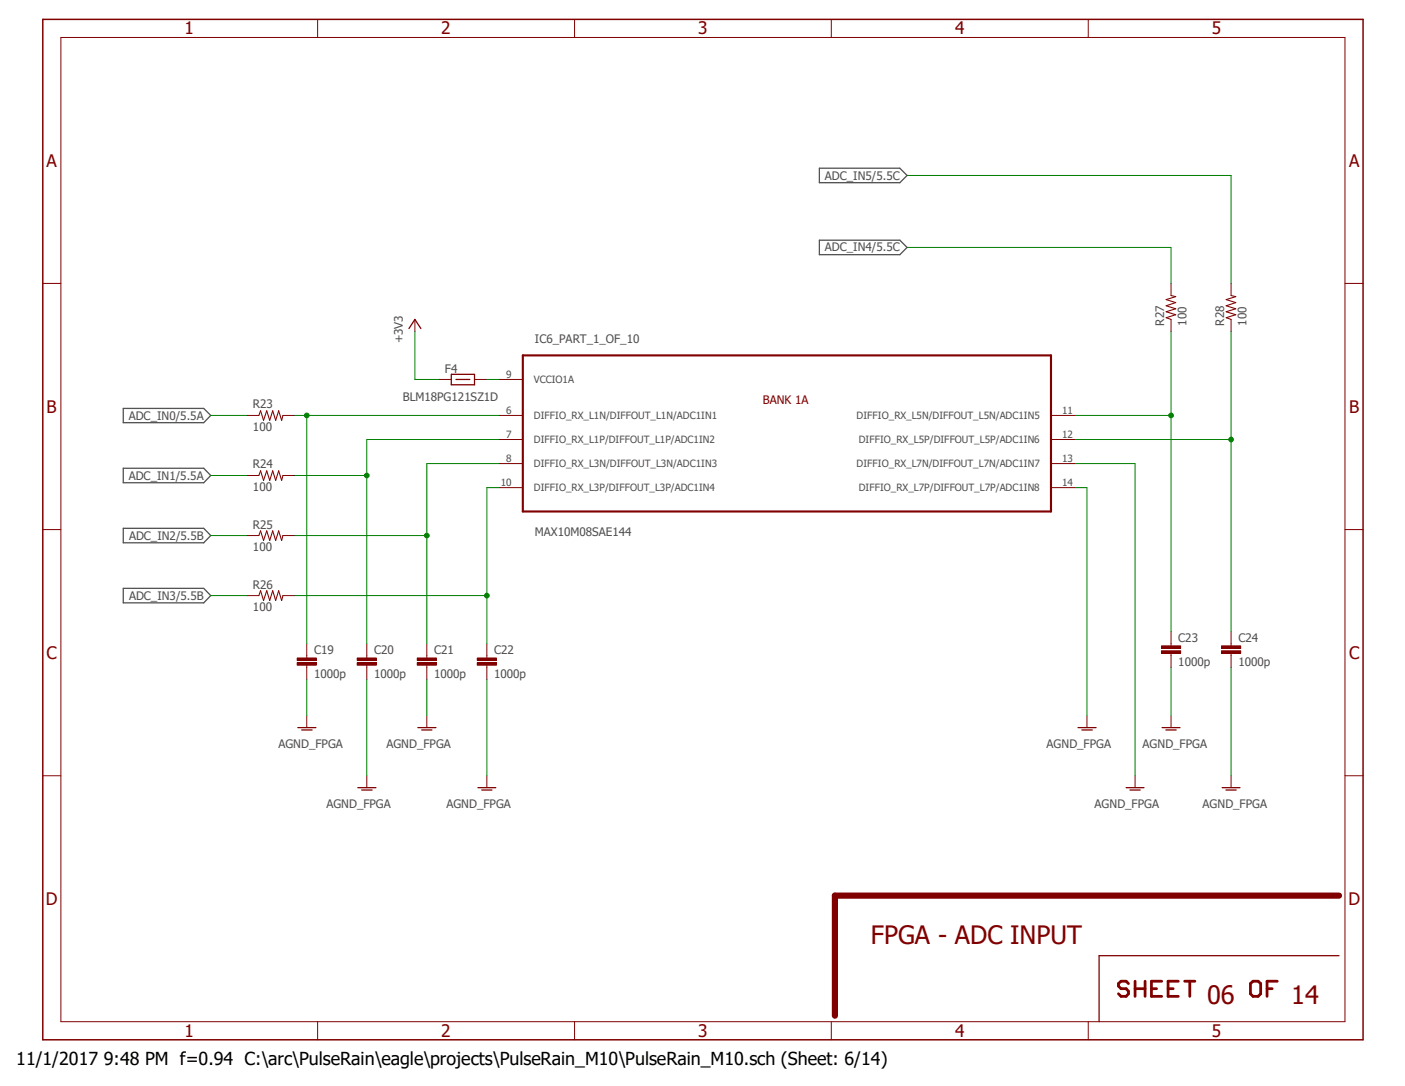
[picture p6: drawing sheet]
<svg xmlns="http://www.w3.org/2000/svg" width="279mm" height="216mm" viewBox="0 0 279 216" stroke-linecap="round" stroke-linejoin="round" font-family="sans-serif">
<path d="M8 3.6l263.4 203.7M271.4 3.6l-263.4 203.7" fill="none" stroke="#fff" stroke-width=".2"/>
<path d="M162.9 33.4h16l1.5 1.5-1.5 1.4h-16zM162.9 47.8h16l1.5 1.4-1.5 1.4h-16zM24.5 93.1h16l1.4 1.4-1.4 1.5h-16zM24.5 81.2h16l1.4 1.4-1.4 1.4h-16zM24.5 105h16l1.4 1.5-1.4 1.4h-16zM24.5 117h16l1.4 1.4-1.4 1.4h-16z" fill="none" stroke="#505050" stroke-width=".25"/>
<path d="M104 70.7h105v31h-105z" fill="none" stroke="#800000" stroke-width=".42"/>
<g fill="none" stroke="#800000" stroke-width=".2">
<path d="M12.1 7.5h255.4v195.6h-255.4zM63.2 3.9v3.6M114.3 3.9v3.6M165.3 3.9v3.6M216.4 3.9v3.6M8.5 56.3h3.6M232.9 56.3v2.5M244.8 56.3v2.5M267.5 56.3h3.6M82.5 63.5v2.4M87.3 75.4h2.4M94.4 75.4h2.4"/>
<path d="M99.2 75.4h4.8M232.9 63.5v2.4M244.8 63.5v2.4M49.1 82.6h2.4M49.1 94.5h2.4M56.3 82.6h2.3M56.3 94.5h2.3M99.2 82.6h4.8M99.2 87.4h4.8M99.2 92.2h4.8M99.2 96.9h4.8M209 82.6h4.8"/>
<path d="M209 87.4h4.8M209 92.2h4.8M209 96.9h4.8M8.5 105.3h3.6M49.1 106.5h2.4M49.1 118.4h2.4M56.3 106.5h2.3M56.3 118.4h2.3M267.5 105.3h3.6M61 130.3v.5M61 132.2v.5M8.5 154.2h3.6"/>
<path d="M267.5 154.2h3.6M63.2 203.1v3.6M114.3 203.1v3.6M165.3 203.1v3.6M216.4 203.1v3.6"/>
</g>
<path d="M81.3 65.3l1.2-1.8 1.2 1.8M89.7 74.4v2.1h4.7v-2.1l-4.6 .1M90.7 75.4h2.7M266.3 190h-47.7v13.1" fill="none" stroke="#800000" stroke-width=".25"/>
<path d="M232.9 58.8l.9 .2-1.9 .6 1.9 .6-1.9 .6 1.9 .6-1.9 .6 1.9 .6-1.9 .6 1 .3M244.8 58.8l.9 .2-1.9 .6 1.9 .6-1.9 .6 1.9 .6-1.9 .6 1.9 .6-1.9 .6 1 .3M51.5 82.6l.3-.9 .6 1.9 .6-1.9 .6 1.9 .6-1.9 .6 1.9 .6-1.9 .6 1.9 .3-1M51.5 94.5l.3-.9 .6 1.9 .6-1.9 .6 1.9 .6-1.9 .6 1.9 .6-1.9 .6 1.9 .3-1M51.5 106.5l.3-1 .6 1.9 .6-1.9 .6 1.9 .6-1.9 .6 1.9 .6-1.9 .6 1.9 .3-.9M51.5 118.4l.3-1 .6 2 .6-2 .6 2 .6-2 .6 2 .6-2 .6 2 .3-1" fill="none" stroke="#800000" stroke-width=".21"/>
<path d="M8.5 3.9h262.6v202.8h-262.6z" fill="none" stroke="#800000" stroke-width=".3"/>
<path d="M266.3 178.1h-100.3v23.8" fill="none" stroke="#800000" stroke-width="1.2"/>
<g fill="none" stroke="#800000" stroke-width=".55">
<path d="M224.4 195.5l-.5-.4h-1l-.5 .4v.5l.5 .6h1l.5 .5v.5l-.5 .5h-1l-.5-.5M225.7 196.6h2M225.7 195.1v3M227.7 195.1v3M229 196.6h1M231 195.1h-2v3h2M232.3 196.6h1M234.3 195.1h-2v3h2M235.6 195.1h2M236.6 195.1v3M248.7 195.5l.5-.4h1l.5 .4v2.1l-.5 .5h-1l-.5-.5zM252 196.6h1"/>
<path d="M254 195.1h-2v3"/>
</g>
<path d="M59.1 131.7h3.8v.5h-3.8z" fill-rule="evenodd" fill="#800000"/>
<path d="M59.1 131.7h3.8v.5h-3.8z" fill="none" stroke="#800000" stroke-width=".2"/>
<path d="M59.1 130.8h3.8v.5h-3.8z" fill-rule="evenodd" fill="#800000"/>
<path d="M59.1 130.8h3.8v.5h-3.8zM61 128v2.3M61 132.7v2.4M72.9 130.3v.5M72.9 132.2v.5" fill="none" stroke="#800000" stroke-width=".2"/>
<path d="M71 131.7h3.8v.5h-3.8z" fill-rule="evenodd" fill="#800000"/>
<path d="M71 131.7h3.8v.5h-3.8z" fill="none" stroke="#800000" stroke-width=".2"/>
<path d="M71 130.8h3.8v.5h-3.8z" fill-rule="evenodd" fill="#800000"/>
<path d="M71 130.8h3.8v.5h-3.8zM72.9 128v2.3M72.9 132.7v2.4M84.9 130.3v.5M84.9 132.2v.5" fill="none" stroke="#800000" stroke-width=".2"/>
<path d="M83 131.7h3.8v.5h-3.8z" fill-rule="evenodd" fill="#800000"/>
<path d="M83 131.7h3.8v.5h-3.8z" fill="none" stroke="#800000" stroke-width=".2"/>
<path d="M83 130.8h3.8v.5h-3.8z" fill-rule="evenodd" fill="#800000"/>
<path d="M83 130.8h3.8v.5h-3.8zM84.9 128v2.3M84.9 132.7v2.4M96.8 130.3v.5M96.8 132.2v.5" fill="none" stroke="#800000" stroke-width=".2"/>
<path d="M94.9 131.7h3.8v.5h-3.8z" fill-rule="evenodd" fill="#800000"/>
<path d="M94.9 131.7h3.8v.5h-3.8z" fill="none" stroke="#800000" stroke-width=".2"/>
<path d="M94.9 130.8h3.8v.5h-3.8z" fill-rule="evenodd" fill="#800000"/>
<path d="M94.9 130.8h3.8v.5h-3.8zM96.8 128v2.3M96.8 132.7v2.4M232.9 128v.4M232.9 129.9v.4" fill="none" stroke="#800000" stroke-width=".2"/>
<path d="M231 129.4h3.8v.5h-3.8z" fill-rule="evenodd" fill="#800000"/>
<path d="M231 129.4h3.8v.5h-3.8z" fill="none" stroke="#800000" stroke-width=".2"/>
<path d="M231 128.4h3.8v.5h-3.8z" fill-rule="evenodd" fill="#800000"/>
<path d="M231 128.4h3.8v.5h-3.8zM232.9 125.6v2.4M232.9 130.3v2.4M244.8 128v.4M244.8 129.9v.4" fill="none" stroke="#800000" stroke-width=".2"/>
<path d="M242.9 129.4h3.8v.5h-3.8z" fill-rule="evenodd" fill="#800000"/>
<path d="M242.9 129.4h3.8v.5h-3.8z" fill="none" stroke="#800000" stroke-width=".2"/>
<path d="M242.9 128.4h3.8v.5h-3.8z" fill-rule="evenodd" fill="#800000"/>
<path d="M242.9 128.4h3.8v.5h-3.8zM244.8 125.6v2.4M244.8 130.3v2.4M61 142.3v2.4M72.9 154.2v2.4M84.9 142.3v2.4M96.8 154.2v2.4M216.2 142.3v2.4M225.7 154.2v2.4M232.9 142.3v2.4M244.8 154.2v2.4" fill="none" stroke="#800000" stroke-width=".2"/>
<g fill="none" stroke="#800000" stroke-width=".25">
<path d="M59.2 144.7h3.6M60 145.1h2.1M71.2 156.6h3.6M71.9 157.1h2.1M83.1 144.7h3.6M83.9 145.1h2M95 156.6h3.6M95.8 157.1h2M214.4 144.7h3.6M215.1 145.1h2.1M223.9 156.6h3.6M224.7 157.1h2"/>
<path d="M231.1 144.7h3.6M231.9 145.1h2M243 156.6h3.6M243.8 157.1h2"/>
</g>
<path d="M58.6 82.6h40.6M61 82.6v45.4" fill="none" stroke="#008000" stroke-width=".2"/>
<circle cx="61" cy="82.6" r=".46" fill="#008000"/>
<g fill="none" stroke="#008000" stroke-width=".2">
<path d="M58.6 94.5h14.3M99.2 87.4h-26.3v40.6"/>
<circle cx="61" cy="82.6" r=".46"/>
</g>
<circle cx="72.9" cy="94.5" r=".46" fill="#008000"/>
<g fill="none" stroke="#008000" stroke-width=".2">
<path d="M99.2 92.2h-14.3v35.8M58.6 106.5h26.3"/>
<circle cx="72.9" cy="94.5" r=".46"/>
</g>
<circle cx="84.9" cy="106.5" r=".46" fill="#008000"/>
<g fill="none" stroke="#008000" stroke-width=".2">
<path d="M99.2 96.9h-2.4v31.1M58.6 118.4h38.2"/>
<circle cx="84.9" cy="106.5" r=".46"/>
</g>
<circle cx="96.8" cy="118.4" r=".46" fill="#008000"/>
<g fill="none" stroke="#008000" stroke-width=".2">
<path d="M232.9 65.9v59.7M41.9 94.5h7.2M41.9 82.6h7.2M213.8 82.6h19.1M41.9 106.5h7.2M41.9 118.4h7.2"/>
<circle cx="96.8" cy="118.4" r=".46"/>
</g>
<circle cx="232.9" cy="82.6" r=".46" fill="#008000"/>
<g fill="none" stroke="#008000" stroke-width=".2">
<path d="M244.8 65.9v59.7M213.8 87.4h31"/>
<circle cx="232.9" cy="82.6" r=".46"/>
</g>
<circle cx="244.8" cy="87.4" r=".46" fill="#008000"/>
<g fill="none" stroke="#008000" stroke-width=".2">
<path d="M180.4 34.9h64.4v21.4M180.4 49.2h52.5v7.1M82.5 65.9v9.5h4.8M96.8 75.4h2.4M213.8 96.9h2.4v45.4M213.8 92.2h11.9v62M61 135.1v7.2M72.9 135.1v19.1M84.9 135.1v7.2M96.8 135.1v19.1M232.9 132.7v9.6M244.8 132.7v21.5"/>
<circle cx="244.8" cy="87.4" r=".46"/>
</g>
<g font-size="5" fill="#800000">
<text x="173.2" y="187.6">FPGA - ADC INPUT</text>
<text x="240" y="199.6">06</text>
<text x="256.7" y="199.6">14</text>
</g>
<text font-size="3.6" x="3.2" y="211.7">11/1/2017 9:48 PM f=0.94 C:\arc\PulseRain\eagle\projects\PulseRain_M10\PulseRain_M10.sch (Sheet: 6/14)</text>
<g font-size="3.4" fill="#800000">
<text x="36.7" y="6.9">1</text>
<text x="87.8" y="6.9">2</text>
<text x="138.9" y="6.9">3</text>
<text x="190" y="6.9">4</text>
<text x="241" y="6.9">5</text>
<text x="9.3" y="33.1">A</text>
<text x="268.3" y="33.1">A</text>
<text x="9.3" y="82">B</text>
<text x="268.3" y="82">B</text>
<text x="9.3" y="131">C</text>
<text x="268.3" y="131">C</text>
<text x="9.1" y="179.9">D</text>
<text x="268.1" y="179.9">D</text>
<text x="36.7" y="206.2">1</text>
<text x="87.8" y="206.2">2</text>
<text x="138.9" y="206.2">3</text>
<text x="190" y="206.2">4</text>
<text x="241" y="206.2">5</text>
</g>
<g font-size="2.3" fill="#505050">
<text x="164" y="35.7">ADC_IN5/5.5C</text>
<text x="164" y="50">ADC_IN4/5.5C</text>
<text x="231.5" y="64.7" transform="rotate(-90 231.5 64.7)">R27</text>
<text x="236" y="64.7" transform="rotate(-90 236 64.7)">100</text>
<text x="243.4" y="64.7" transform="rotate(-90 243.4 64.7)">R28</text>
<text x="247.9" y="64.7" transform="rotate(-90 247.9 64.7)">100</text>
<text x="80.1" y="68.3" transform="rotate(-90 80.1 68.3)">+3V3</text>
<text x="106.4" y="68.3">IC6_PART_1_OF_10</text>
<text x="88.5" y="74.2">F4</text>
<text x="25.6" y="83.4">ADC_IN0/5.5A</text>
<text x="50.3" y="81.2">R23</text>
<text x="80.1" y="79.7">BLM18PG121SZ1D</text>
<text x="50.3" y="85.7">100</text>
<text x="25.6" y="95.4">ADC_IN1/5.5A</text>
<text x="50.3" y="93.1">R24</text>
<text x="50.3" y="97.7">100</text>
<text x="25.7" y="107.3">ADC_IN2/5.5B</text>
<text x="50.3" y="105.1">R25</text>
<text x="106.4" y="106.5">MAX10M08SAE144</text>
<text x="50.3" y="109.6">100</text>
<text x="25.7" y="119.2">ADC_IN3/5.5B</text>
<text x="50.3" y="117">R26</text>
<text x="50.3" y="121.5">100</text>
<text x="62.4" y="130">C19</text>
<text x="74.4" y="130">C20</text>
<text x="86.3" y="130">C21</text>
<text x="98.3" y="130">C22</text>
<text x="234.3" y="127.6">C23</text>
<text x="246.3" y="127.6">C24</text>
<text x="62.4" y="134.7">1000p</text>
<text x="74.4" y="134.7">1000p</text>
<text x="86.3" y="134.7">1000p</text>
<text x="98.3" y="134.7">1000p</text>
<text x="234.3" y="132.4">1000p</text>
<text x="246.3" y="132.4">1000p</text>
<text x="55.4" y="148.7">AGND_FPGA</text>
<text x="76.8" y="148.7">AGND_FPGA</text>
<text x="208.1" y="148.7">AGND_FPGA</text>
<text x="227.2" y="148.7">AGND_FPGA</text>
<text x="64.9" y="160.6">AGND_FPGA</text>
<text x="88.8" y="160.6">AGND_FPGA</text>
<text x="217.7" y="160.6">AGND_FPGA</text>
<text x="239.1" y="160.6">AGND_FPGA</text>
</g>
<text font-size="2.3" fill="#800000" x="151.7" y="80.2">BANK 1A</text>
<g font-size="2" fill="#505050">
<text x="100.7" y="75.1">9</text>
<text x="106.2" y="76.2">VCCIO1A</text>
<text x="100.7" y="82.3">6</text>
<text x="106.2" y="83.3">DIFFIO_RX_L1N/DIFFOUT_L1N/ADC1IN1</text>
<text x="170.3" y="83.4">DIFFIO_RX_L5N/DIFFOUT_L5N/ADC1IN5</text>
<text x="211.2" y="82.3">11</text>
<text x="100.7" y="87">7</text>
<text x="106.2" y="88.1">DIFFIO_RX_L1P/DIFFOUT_L1P/ADC1IN2</text>
<text x="170.8" y="88.1">DIFFIO_RX_L5P/DIFFOUT_L5P/ADC1IN6</text>
<text x="211.2" y="87">12</text>
<text x="100.7" y="91.8">8</text>
<text x="106.2" y="92.9">DIFFIO_RX_L3N/DIFFOUT_L3N/ADC1IN3</text>
<text x="170.3" y="92.9">DIFFIO_RX_L7N/DIFFOUT_L7N/ADC1IN7</text>
<text x="211.2" y="91.8">13</text>
<text x="99.6" y="96.6">10</text>
<text x="106.2" y="97.7">DIFFIO_RX_L3P/DIFFOUT_L3P/ADC1IN4</text>
<text x="170.8" y="97.7">DIFFIO_RX_L7P/DIFFOUT_L7P/ADC1IN8</text>
<text x="211.2" y="96.6">14</text>
</g>
</svg>
